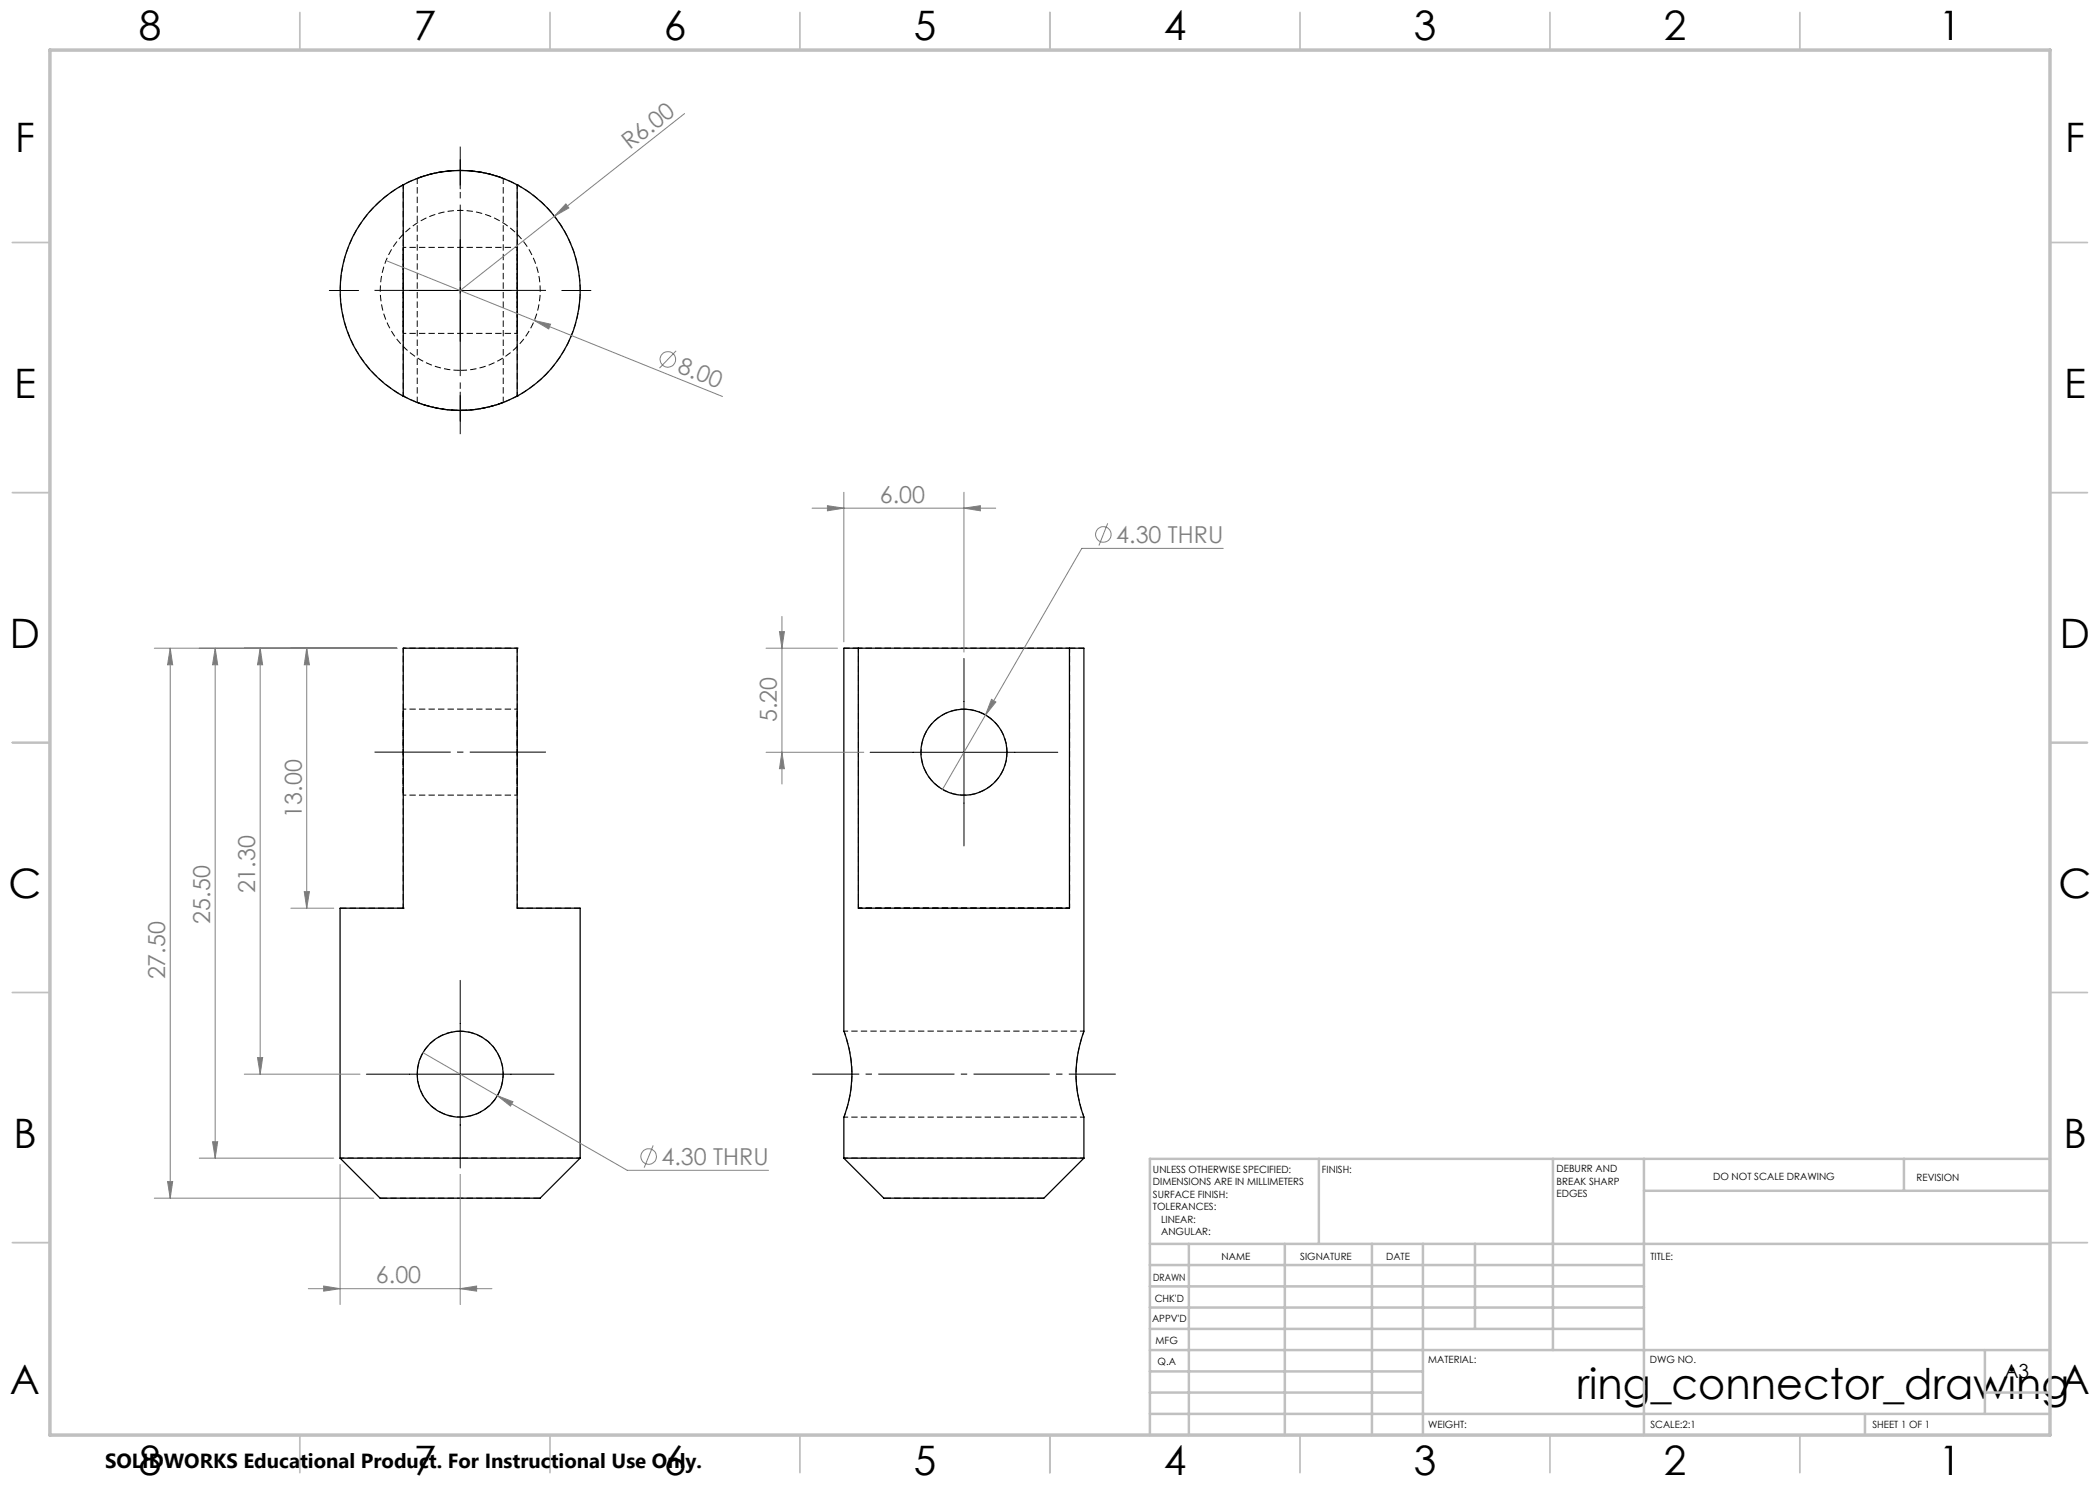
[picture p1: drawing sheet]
<svg xmlns="http://www.w3.org/2000/svg" width="420mm" height="297mm" viewBox="0 0 420 297" stroke-linecap="round" stroke-linejoin="round" font-family="sans-serif">
<path d="M80.6 129.6v52M103.4 129.6v52M171.7 129.6v52M213.9 129.6v52M216.8 206.2a24 24 0 0 0 0 17.2M216.8 206.2h-48M116 231.6h-48M168.8 223.4h48M168.8 223.4a24 24 0 0 0 0-17.1M216.8 231.6h-48" fill="none" stroke="#000" stroke-width=".2" stroke-dasharray="1.3 .6" stroke-dashoffset=".4" stroke-linecap="butt"/>
<path d="M83.4 35.7v44.8M100.6 80.5v-44.8M171.7 129.6h-2.9M216.8 129.6h-2.9M80.6 181.6h-12.6M116 181.6h-12.6" fill="none" stroke="#000" stroke-width=".2" stroke-dasharray="1.3 .6" stroke-dashoffset=".1" stroke-linecap="butt"/>
<path d="M201.4 150.4a8.6 8.6 0 0 0-12.6-7.6 8.6 8.6 0 0 0-.8 14.8 8.6 8.6 0 0 0 13.4-6.3v-.9M92 206.2a8.6 8.6 0 0 0-7.6 12.5 8.6 8.6 0 0 0 14.5 1.3 8.6 8.6 0 0 0-5.4-13.6l-1.5-.2" fill="none" stroke="#000" stroke-width=".2" stroke-dasharray="1.3 .6" stroke-dashoffset=".3" stroke-linecap="butt"/>
<path d="M103.4 49.5h-22.8M80.6 66.7h22.8M103.4 129.6h-22.8M80.6 159h22.8M103.4 141.8h-22.8" fill="none" stroke="#000" stroke-width=".2" stroke-dasharray="1.3 .6" stroke-dashoffset=".7" stroke-linecap="butt"/>
<path d="M92 74.1a16 16 0 0 1-14-23.7 16 16 0 0 1 27.5-1 16 16 0 0 1-12.3 24.6l-1.2 .1M76 239.6h32M176.8 239.6h32" fill="none" stroke="#000" stroke-width=".2" stroke-dasharray="1.3 .6" stroke-dashoffset="-.1" stroke-linecap="butt"/>
<path d="M80.6 37h.1M103.4 37h.1M80.6 79.2h.1M103.4 79.2h.1M80.6 129.6h.1M103.4 129.6h.1M80.6 181.6h.1M103.4 181.6h.1" fill="none" stroke="#000" stroke-width=".2" stroke-dasharray="1.3 .6"/>
<path d="M80.6 49.5v17.2v-17.2M103.4 49.5v17.2v-17.2M80.6 150.4v-8.6v17.2v-8.6M103.4 150.4v-8.6v17.2v-8.6" fill="none" stroke="#000" stroke-width=".2" stroke-dasharray="1.3 .6" stroke-dashoffset=".6" stroke-linecap="butt"/>
<g fill="none" stroke="#000" stroke-width=".25">
<path d="M80.6 37a24.1 24.1 0 0 1 22.8 0M80.6 37a24 24 0 0 0 0 42.2M80.6 37v42.2M103.4 37a24 24 0 0 1 0 42.2M103.4 37v42.2M80.6 79.2a24.1 24.1 0 0 0 22.8 0M171.7 129.6h-2.9v76.7M171.7 129.6v52h42.2v-52M171.7 129.6h42.2M213.9 129.6h2.9v76.6a24 24 0 0 0 0 17.2v8.2M168.8 206.3a23.9 23.9 0 0 1 0 17.1M68 231.6v-50h12.6v-52h22.8v52h12.6v50"/>
<path d="M68 231.6h48M68 231.6l8 8h32l8-8M168.8 231.6h48M168.8 231.6l8 8h32l8-8M168.8 223.4v8.2"/>
<circle cx="192.8" cy="150.4" r="8.6"/>
<circle cx="92" cy="214.8" r="8.6"/>
</g>
<path d="M80.6 37v42.2M103.4 37v42.2M92 82.1a24 24 0 0 0 21.1-35.6 24 24 0 0 0-41.3-1.3 24 24 0 0 0 18.8 36.8l1.4 .1M171.7 129.6h42.2M213.9 181.6h-42.2" fill="none" stroke="#000" stroke-width=".2" stroke-dasharray="1.3 .6" stroke-dashoffset=".5" stroke-linecap="butt"/>
<path d="M92 34.1a24 24 0 0 0-8.5 1.6 24 24 0 0 1 17.1 0 24 24 0 0 0-8.6-1.6M100.6 80.5a24 24 0 0 1-17.2 0 24 24 0 0 0 17.2 0" fill="none" stroke="#000" stroke-width=".2" stroke-dasharray="1.3 .6" stroke-dashoffset=".2" stroke-linecap="butt"/>
<g fill="none" stroke="#808080" stroke-width=".2">
<path d="M136.9 22.7l-26 20.5M77.2 52.1l67.3 27.2M110.9 43.2l-18.9 14.9M113.2 40.8l.6 .8-2.9 1.6zM106.9 64.1l3.2 .7-.4 1zM135.2 70.2l-3.3 3.4M168.8 98.5v29.9M192.8 98.5v31.9M162.4 101.6h36.7M165.5 101.1l3.3 .5-3.3 .6zM192.8 101.6l3.3-.5v1.1zM221.5 104.7l-1.7 4.4"/>
<path d="M244.7 109.7h-28.3l-19.3 33.3M30.9 129.6h48.5M34 129.6l.5 3.4h-1zM34 129.6v110M43 129.6l.5 3.4h-1zM43 129.6v102M52 129.6l.5 3.4h-1zM52 129.6v85.2M61.3 129.6l.6 3.4h-1zM61.3 129.6v52M153.2 129.6h14.3M155.9 126.3h1l-.5 3.3z"/>
<path d="M156.4 123.3v33.5M198.3 139.9l.9 .5-2.1 2.6zM153.2 150.5h19.6M156.4 150.5l.5 3.2h-1zM197.1 143l-8.6 14.9M60.9 178.3h1l-.6 3.3zM58.2 181.6h8.5M48.9 214.8h23.1M51.5 211.5h1l-.5 3.3zM84.6 210.5l14.9 8.6M99.5 219.1l3.1 1.2-.5 .9zM99.5 219.1l25.9 15h28.3"/>
<path d="M30.9 239.6h43.9M33.5 236.3h1l-.5 3.3zM39.9 231.6h26.8M42.5 228.3h1l-.5 3.3zM68 232.9v28M92 234.9v26M130.6 229.1l-1.8 4.4M61.7 257.7h36.7M64.7 257.2l3.3 .5-3.3 .5zM92 257.7l3.3-.5v1z"/>
<circle cx="133.6" cy="71.9" r="1.55"/>
<circle cx="220.7" cy="106.9" r="1.56"/>
<circle cx="129.8" cy="231.3" r="1.55"/>
</g>
<path d="M74.3 58.1h35.5M74.3 150.4h35.5" fill="none" stroke="#000" stroke-width=".2" stroke-dasharray="15.2 1.3 1.3 1.3" stroke-dashoffset="-.6" stroke-linecap="butt"/>
<path d="M223.2 214.8h-60.7" fill="none" stroke="#000" stroke-width=".2" stroke-dasharray="15.2 1.3 1.3 1.3" stroke-dashoffset="5.8" stroke-linecap="butt"/>
<path d="M92 29.3v57.5" fill="none" stroke="#000" stroke-width=".2" stroke-dasharray="15.2 1.3 1.3 1.3" stroke-dashoffset="7.4" stroke-linecap="butt"/>
<path d="M92 31.9v5.9M65.9 58.1h5.8M81.9 58.1h20.3M92 47.9v20.4M112.4 58.1h5.8M92 78.4v5.8M192.8 131.7v37.5M174 150.5h37.6M92 196.1v37.5M73.3 214.8h37.5" fill="none" stroke="#000" stroke-width=".2"/>
<g fill="none" stroke="#c0c0c0" stroke-width=".35">
<path d="M60 2.5v7.5M110 2.5v7.5M160 2.5v7.5M210 2.5v7.5M260 2.5v7.5M310 2.5v7.5M360 2.5v7.5M2.5 48.5h7.5M410 48.5h7.5M2.5 98.5h7.5M410 98.5h7.5M2.5 148.5h7.5"/>
<path d="M410 148.5h7.5M2.5 198.5h7.5M410 198.5h7.5M2.5 248.5h7.5M410 248.5h7.5M60 287v7.5M110 287v7.5M160 287v7.5M210 287v7.5M260 287v7.5M310 287v7.5M360 287v7.5"/>
</g>
<g fill="none" stroke="#c0c0c0" stroke-width=".5">
<path d="M263.8 231.8v17M310.6 231.8v38.2M328.8 231.8v55.2M328.8 238.2h81.2M380.8 231.8v6.4M410 231.8h-180v55.2M230 248.8h180M230 257.3h98.8M230 253h98.8M237.8 248.8v38.2M257 248.8v38.2M274.4 248.8v38.2"/>
<path d="M284.6 248.8v38.2M295 248.8v17M230 265.8h98.8M230 261.5h98.8M230 278.5h54.6M230 274.3h54.6M230 270h180M397 278.5h13M397 270v12.8M230 282.8h180M373 282.8v4.2"/>
</g>
<path d="M10 10h400v277h-400z" fill="none" stroke="#c0c0c0" stroke-width=".7"/>
<g fill="#808080">
<path d="M113.2 40.8l.6 .8-2.9 1.6z"/>
<path d="M106.9 64.1l3.2 .7-.4 1z"/>
<path d="M92 257.7l3.3-.5v1zM64.7 257.2l3.3 .5-3.3 .5zM192.8 101.6l3.3-.5v1.1zM165.5 101.1l3.3 .5-3.3 .6z"/>
<path d="M99.5 219.1l2.6 2.1 .5-.9zM198.3 139.9l-1.2 3.1 2.1-2.6z"/>
<path d="M33.5 236.3h1l-.5 3.3zM34 129.6l.5 3.4h-1zM42.5 228.3h1l-.5 3.3zM43 129.6l.5 3.4h-1zM51.5 211.5h1l-.5 3.3zM52 129.6l.5 3.4h-1zM60.9 178.3h1l-.6 3.3zM61.3 129.6l.6 3.4h-1zM156.4 150.5l.5 3.2h-1zM155.9 126.3h1l-.5 3.3z"/>
</g>
<text font-size="8.5" x="315.4" y="279.7">ring_connector_drawingA</text>
<g font-size="8.1">
<text x="27.7" y="8">8</text>
<text x="82.7" y="8">7</text>
<text x="132.7" y="8">6</text>
<text x="182.7" y="8">5</text>
<text x="232.7" y="8">4</text>
<text x="282.7" y="8">3</text>
<text x="332.7" y="8">2</text>
<text x="387.7" y="8">1</text>
<text x="3" y="30.4">F</text>
<text x="413" y="30.4">F</text>
<text x="2.8" y="79.6">E</text>
<text x="412.8" y="79.6">E</text>
<text x="2" y="129.6">D</text>
<text x="412" y="129.6">D</text>
<text x="1.7" y="179.6">C</text>
<text x="411.7" y="179.6">C</text>
<text x="2.7" y="229.6">B</text>
<text x="412.7" y="229.6">B</text>
<text x="2" y="278.9">A</text>
<text x="27.7" y="295">8</text>
<text x="82.7" y="295">7</text>
<text x="132.7" y="295">6</text>
<text x="182.7" y="295">5</text>
<text x="232.7" y="295">4</text>
<text x="282.7" y="295">3</text>
<text x="332.7" y="295">2</text>
<text x="387.7" y="295">1</text>
</g>
<g font-size="4.7" fill="#808080">
<text x="126" y="30.1" transform="rotate(-38 126 30.1)">R6.00</text>
<text x="135.3" y="74.4" transform="rotate(22 135.3 74.4)">8.00</text>
<text x="176" y="100.6">6.00</text>
<text x="223.3" y="108.6">4.30 THRU</text>
<text x="155.4" y="144.4" transform="rotate(-90 155.4 144.4)">5.20</text>
<text x="60.4" y="163.5" transform="rotate(-90 60.4 163.5)">13.00</text>
<text x="51" y="178.7" transform="rotate(-90 51 178.7)">21.30</text>
<text x="42" y="184.7" transform="rotate(-90 42 184.7)">25.50</text>
<text x="33" y="195.9" transform="rotate(-90 33 195.9)">27.50</text>
<text x="132.3" y="233">4.30 THRU</text>
<text x="75.2" y="256.7">6.00</text>
</g>
<text font-size="4.1" x="21" y="293.7">SOLIDWORKS Educational Product. For Instructional Use Only.</text>
<text font-size="3.9" x="400.9" y="275.5">A3</text>
<g font-size="2">
<text x="230.6" y="234.6">UNLESS OTHERWISE SPECIFIED:</text>
<text x="230.6" y="237.1">DIMENSIONS ARE IN MILLIMETERS</text>
<text x="230.6" y="239.6">SURFACE FINISH:</text>
<text x="264.4" y="234.6">FINISH:</text>
<text x="311.3" y="234.5">DEBURR AND</text>
<text x="311.3" y="237">BREAK SHARP</text>
<text x="311.3" y="239.5">EDGES</text>
<text x="342.6" y="236">DO NOT SCALE DRAWING</text>
<text x="383.3" y="236.2">REVISION</text>
<text x="230.6" y="242.1">TOLERANCES:</text>
<text x="232.2" y="244.6">LINEAR:</text>
<text x="232.2" y="247.1">ANGULAR:</text>
<text x="244.3" y="252">NAME</text>
<text x="260" y="251.9">SIGNATURE</text>
<text x="277.2" y="251.9">DATE</text>
<text x="330.1" y="251.9">TITLE:</text>
<text x="230.6" y="256.1">DRAWN</text>
<text x="230.9" y="260.3">CHK'D</text>
<text x="230.4" y="264.4">APPV'D</text>
<text x="231.1" y="268.8">MFG</text>
<text x="231.5" y="273">Q.A</text>
<text x="285.6" y="272.5">MATERIAL:</text>
<text x="330" y="272.5">DWG NO.</text>
<text x="285.6" y="285.5">WEIGHT:</text>
<text x="330.1" y="285.6">SCALE:2:1</text>
<text x="374.5" y="285.6">SHEET 1 OF 1</text>
</g>
</svg>
